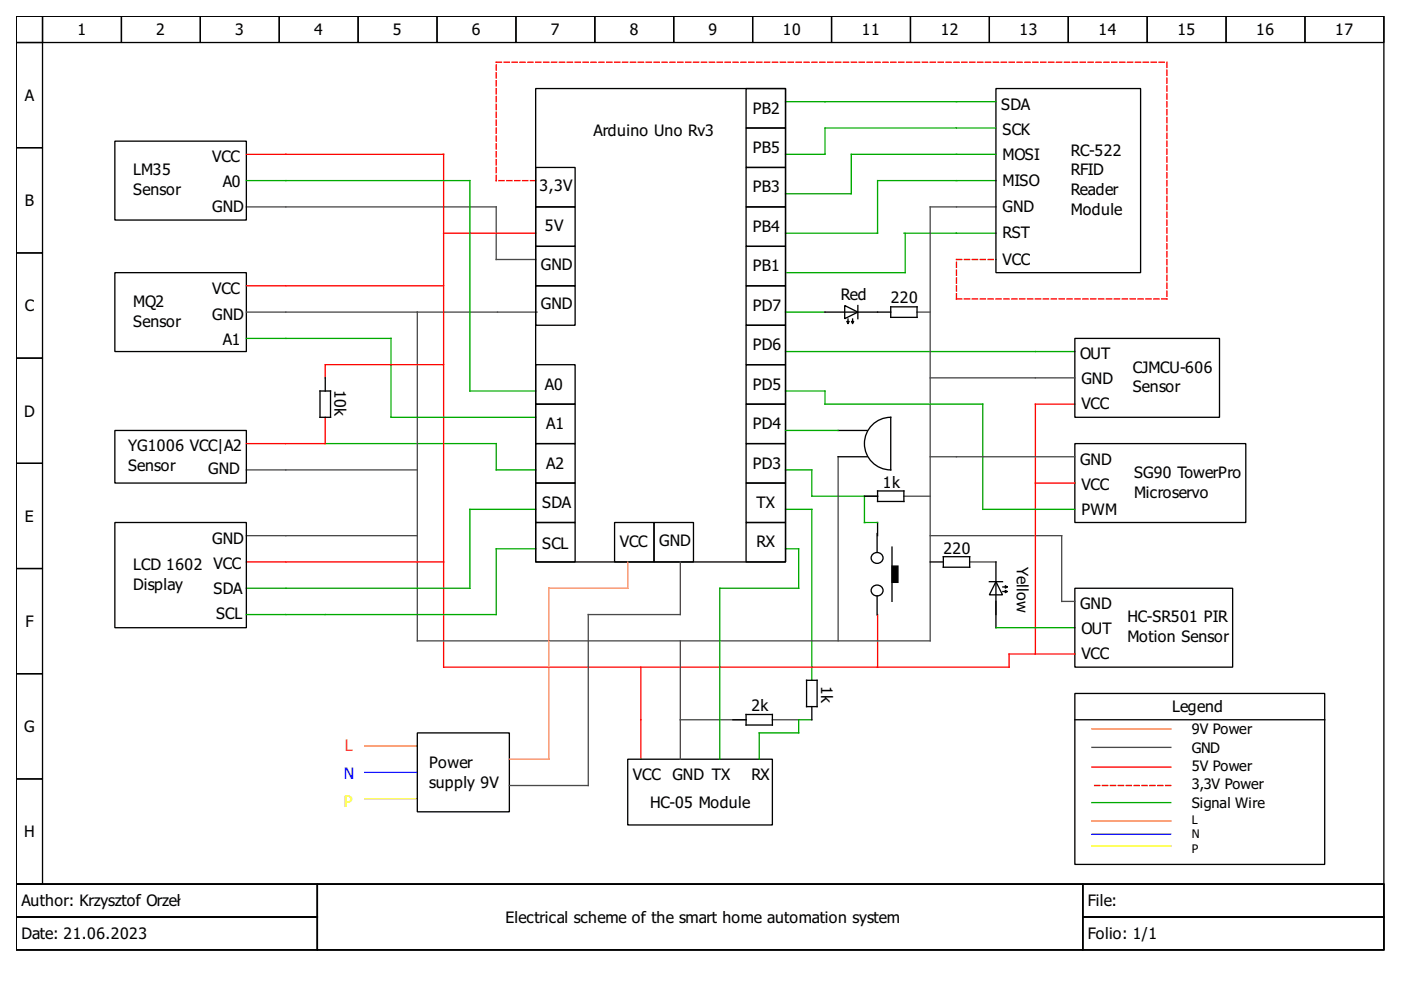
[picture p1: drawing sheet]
<svg xmlns="http://www.w3.org/2000/svg" width="297mm" height="210mm" viewBox="0 0 297 210" stroke-linecap="round" stroke-linejoin="round" font-family="sans-serif">
<g fill="none" stroke="#000" stroke-width=".28">
<path d="M3.4 3.4h290v184.1h-290zM3.4 3.4h5.6v5.6h-5.6zM3.4 9h5.6v22.3h-5.6zM9 3.4h16.7v5.6h-16.7zM25.7 3.4h16.8v5.6h-16.8zM42.5 3.4h16.7v5.6h-16.7zM59.2 3.4h16.7v5.6h-16.7zM75.9 3.4h16.8v5.6h-16.8zM92.7 3.4h16.7v5.6h-16.7zM109.4 3.4h16.7v5.6h-16.7zM113.6 18.8h52.9v100.3h-52.9zM126.1 3.4h16.7v5.6h-16.7z"/>
<path d="M142.8 3.4h16.8v5.6h-16.8zM158.2 18.8h8.3v8.3h-8.3zM159.6 3.4h16.7v5.6h-16.7zM176.3 3.4h16.7v5.6h-16.7zM193 3.4h16.8v5.6h-16.8zM209.8 3.4h16.7v5.6h-16.7zM211.2 18.8h30.6v39h-30.6zM226.5 3.4h16.7v5.6h-16.7zM243.2 3.4h16.8v5.6h-16.8zM260 3.4h16.7v5.6h-16.7zM276.7 3.4h16.7v5.6h-16.7zM3.4 31.3h5.6v22.3h-5.6z"/>
<path d="M24.4 29.9h27.8v16.8h-27.8zM113.6 35.5h8.3v8.4h-8.3zM158.2 27.1h8.3v8.4h-8.3zM158.2 35.5h8.3v8.4h-8.3zM3.4 53.6h5.6v22.3h-5.6zM24.4 57.8h27.8v16.7h-27.8zM113.6 43.9h8.3v8.3h-8.3zM113.6 52.2h8.3v8.4h-8.3zM158.2 52.2h8.3v8.4h-8.3zM158.2 43.9h8.3v8.3h-8.3zM3.4 75.9h5.6v22.3h-5.6zM113.6 77.3h8.3v8.4h-8.3z"/>
<path d="M113.6 60.6h8.3v8.4h-8.3zM158.2 60.6h8.3v8.4h-8.3zM158.2 69h8.3v8.3h-8.3zM158.2 77.3h8.3v8.4h-8.3zM174.9 66.2h14M179.1 64.8l2.8 1.4-2.8 1.4zM179.8 67.6v.5M180.8 67.6v.5M181.9 64.8v2.8M188.9 65.1h5.5v2.2h-5.5zM227.9 71.7h30.7v16.8h-30.7zM3.4 98.2h5.6v22.3h-5.6z"/>
<path d="M24.4 91.3h27.8v11.1h-27.8zM67.8 82.9h2.3v5.6h-2.3zM69 80.1v2.8M113.6 94.1h8.3v8.3h-8.3zM113.6 85.7h8.3v8.4h-8.3zM158.2 85.7h8.3v8.4h-8.3zM158.2 94.1h8.3v8.3h-8.3zM177.7 91.3h6.1M177.7 96.8h6.1M184.9 90.1a5.6 5.6 0 0 1 4-1.6v11.1a5.6 5.6 0 0 1-5.2-3.4 5.6 5.6 0 0 1 1.2-6.1zM227.9 94.1h36.2v16.7h-36.2zM24.4 110.8h27.8v22.3h-27.8z"/>
<path d="M113.6 102.4h8.3v8.4h-8.3zM113.6 110.8h8.3v8.3h-8.3zM130.3 110.8h8.4v8.3h-8.4zM138.7 110.8h8.3v8.3h-8.3zM158.2 102.4h8.3v8.4h-8.3zM158.2 110.8h8.3v8.3h-8.3zM183.3 105.2h2.8M184.9 117.6a1.24 1.24 0 0 1 1.9-.2 1.24 1.24 0 0 1 0 1.8 1.24 1.24 0 0 1-1.9-.2 1.07 1.07 0 0 1 0-1.4zM186 113.1v3.9M186.1 110.8v2.8M186.1 104.1h5.5v2.2h-5.5zM189.1 116v11.5"/>
<path d="M197.2 119.1h2.8M200 118h5.6v2.3h-5.6zM211.2 119.1v14M3.4 120.5h5.6v22.3h-5.6zM184.9 124.5a1.24 1.24 0 0 1 1.9-.2 1.24 1.24 0 0 1 0 1.8 1.24 1.24 0 0 1-1.9-.2 1.07 1.07 0 0 1 0-1.4zM186 126.3v4.1M209.8 123.3h2.8M211.2 123.3l1.4 2.8h-2.8zM212.6 124.4h.5M212.6 125.4h.5M227.9 124.7h33.4v16.8h-33.4zM3.4 142.8h5.6v22.4h-5.6z"/>
<path d="M88.5 155.4h19.5v16.7h-19.5zM155.4 152.6h2.8M158.2 151.5h5.6v2.2h-5.6zM171 144.2h2.2v5.6h-2.2zM172.1 149.8v2.8M227.9 152.6h53M227.9 147h53v36.3h-53zM3.4 165.2h5.6v22.3h-5.6zM133.1 161h30.7v13.9h-30.7zM3.4 187.5h290v13.9h-290zM3.4 187.5h63.9v6.9h-63.9zM3.4 194.4h63.9v7h-63.9z"/>
<path d="M67.3 187.5h162.3v13.9h-162.3zM229.6 187.5h63.8v6.9h-63.8zM229.6 194.4h63.8v7h-63.8z"/>
</g>
<g fill="none" stroke="#0a0" stroke-width=".28">
<path d="M52.2 38.3h47.4v44.6h14M166.5 21.6h44.7M211.2 27.1h-36.3v5.6h-8.4M211.2 38.3h-25.1v11.1h-19.6M211.2 32.7h-30.7v8.4h-14M191.6 49.4h19.6M191.9 49.4v8.4h-25.1M52.2 71.7h30.7v16.8h30.7M166.5 74.5h61.4M166.5 66.2h8.4M69 94.1h36.2v5.5h8.4M166.5 82.9h8.4v2.8h33.5v22.3h19.5"/>
<path d="M166.5 99.6h5.6v5.6h14M166.5 91.3h11.2M113.6 108h-14v16.7h-47.4M113.6 116.4h-8.4v13.9h-53M166.5 108h5.6v36.2M166.5 116.4h2.8v8.3h-16.7v36.3M183.3 105.2v5.6h2.8M211.2 133.1h16.7M172.1 152.6h-2.8v2.8h-8.3v5.6M231.5 170.2h16.7"/>
</g>
<g fill="none" stroke="#4a4a4a" stroke-width=".28">
<path d="M52.2 43.9h53v11.1h8.4M211.2 43.9h-14v92h-108.7v-69.7M52.2 66.2h61.7M194.4 66.2h2.8M52.2 99.6h36.3M177.7 96.8v39.1M197.2 80.1h30.7M197.2 96.8h30.7M52.2 113.6h36.3M144.2 119.1v11.2h-19.5v36.2h-16.7M191.6 105.2h5.6M197.2 113.6h27.9v13.9h2.8"/>
<path d="M205.6 119.1h5.6M144.2 135.9v25.1M144.2 152.6h14M163.8 152.6h5.5M231.5 158.5h16.7"/>
</g>
<path d="M105.2 13.2h142.2M247.4 13.2v50.2M105.2 38.3v-25.1M113.6 38.3h-8.4M202.8 55h8.4M202.8 63.4v-8.4M247.4 63.4h-44.6M248.2 166.5h-16.7" fill="none" stroke="#f00" stroke-width=".28" stroke-dasharray="1.1 .6"/>
<path d="M52.2 32.7h41.9v108.8h119.8v-2.8h14M94.1 49.4h19.5M52.2 60.6h41.9M94.1 77.3h-25.1v2.8M69 88.5v5.6h-16.8M227.9 85.7h-8.4v53M52.2 119.1h41.9M219.5 102.4h8.4M186.1 130.3v11.2M135.9 141.5v19.5M231.5 162.6h16.7" fill="none" stroke="#f00" stroke-width=".28"/>
<path d="M77.3 163.8h11.2M231.5 176.9h16.7" fill="none" stroke="#00f" stroke-width=".28"/>
<path d="M77.3 158.2h11.2M231.5 174.1h16.7" fill="none" stroke="#da6d00" stroke-width=".28"/>
<path d="M77.3 169.3h11.2M231.5 179.4h16.7" fill="none" stroke="#ff0" stroke-width=".28"/>
<path d="M133.1 119.1v5.6h-16.7v36.3h-8.4M231.5 154.6h16.7" fill="none" stroke="#fa0" stroke-width=".28"/>
<path d="M189.1 120h1.3v3.5h-1.3z" fill-rule="evenodd" fill="#000" stroke="#000" stroke-width=".28"/>
<path d="M179.5 68.1h.6l-.3 .6zM180.5 68.1h.5l-.2 .6zM213.1 124.2l.6 .2-.6 .3zM213.1 125.1l.6 .3-.6 .3z" fill="#000" stroke="#000" stroke-width=".21"/>
<g font-size="3.3">
<text x="16.4" y="7.5">1</text>
<text x="33.1" y="7.5">2</text>
<text x="49.9" y="7.5">3</text>
<text x="66.6" y="7.5">4</text>
<text x="83.3" y="7.5">5</text>
<text x="100" y="7.5">6</text>
<text x="116.8" y="7.5">7</text>
<text x="133.5" y="7.5">8</text>
<text x="150.2" y="7.5">9</text>
<text x="166" y="7.5">10</text>
<text x="182.7" y="7.5">11</text>
<text x="199.4" y="7.5">12</text>
<text x="216.2" y="7.5">13</text>
<text x="232.9" y="7.5">14</text>
<text x="249.6" y="7.5">15</text>
<text x="266.4" y="7.5">16</text>
<text x="283.1" y="7.5">17</text>
<text x="5.3" y="21.4">A</text>
<text x="212.3" y="23.2">SDA</text>
<text x="125.8" y="28.8">Arduino Uno Rv3</text>
<text x="159.6" y="24.1">PB2</text>
<text x="212.6" y="28.5">SCK</text>
<text x="45" y="34.4">VCC</text>
<text x="159.6" y="32.4">PB5</text>
<text x="212.6" y="33.8">MOSI</text>
<text x="227.1" y="33">RC-522</text>
<text x="28.3" y="37.2">LM35</text>
<text x="28.3" y="41.4">Sensor</text>
<text x="47.2" y="39.7">A0</text>
<text x="114.4" y="40.5">3,3V</text>
<text x="159.6" y="40.8">PB3</text>
<text x="212.6" y="39.4">MISO</text>
<text x="227.1" y="37.2">RFID</text>
<text x="227.1" y="41.4">Reader</text>
<text x="5.3" y="43.7">B</text>
<text x="45" y="45">GND</text>
<text x="212.6" y="45">GND</text>
<text x="227.1" y="45.5">Module</text>
<text x="115.5" y="48.9">5V</text>
<text x="159.6" y="49.2">PB4</text>
<text x="212.6" y="50.6">RST</text>
<text x="114.7" y="57.3">GND</text>
<text x="159.6" y="57.5">PB1</text>
<text x="212.6" y="56.1">VCC</text>
<text x="28.3" y="65.1">MQ2</text>
<text x="45" y="62.3">VCC</text>
<text x="114.7" y="65.6">GND</text>
<text x="159.6" y="65.9">PD7</text>
<text x="178.3" y="63.7">Red</text>
<text x="188.9" y="64.2">220</text>
<text x="5.3" y="66">C</text>
<text x="28.3" y="69.2">Sensor</text>
<text x="45" y="67.8">GND</text>
<text x="47.2" y="73.1">A1</text>
<text x="159.6" y="74.3">PD6</text>
<text x="229" y="76.2">OUT</text>
<text x="70.9" y="82.6" transform="rotate(90 70.9 82.6)">10k</text>
<text x="115.5" y="82.6">A0</text>
<text x="159.6" y="82.6">PD5</text>
<text x="229.3" y="81.5">GND</text>
<text x="240.2" y="79">CJMCU-606</text>
<text x="240.2" y="83.2">Sensor</text>
<text x="5.1" y="88.3">D</text>
<text x="229.3" y="86.8">VCC</text>
<text x="27.1" y="95.7">YG1006 VCC|A2</text>
<text x="115.8" y="91">A1</text>
<text x="159.6" y="91">PD4</text>
<text x="27.1" y="99.9">Sensor</text>
<text x="44.1" y="100.5">GND</text>
<text x="115.8" y="99.4">A2</text>
<text x="159.6" y="99.4">PD3</text>
<text x="229" y="98.5">GND</text>
<text x="240.4" y="101.3">SG90 TowerPro</text>
<text x="115" y="107.7">SDA</text>
<text x="160.4" y="107.7">TX</text>
<text x="187.2" y="103.5">1k</text>
<text x="229.3" y="103.8">VCC</text>
<text x="240.4" y="105.5">Microservo</text>
<text x="5.3" y="110.6">E</text>
<text x="229.3" y="109.1">PWM</text>
<text x="45" y="115.2">GND</text>
<text x="115" y="116.4">SCL</text>
<text x="131.4" y="116.1">VCC</text>
<text x="139.8" y="115.8">GND</text>
<text x="160.4" y="116.1">RX</text>
<text x="200" y="117.5">220</text>
<text x="28.3" y="120.8">LCD 1602</text>
<text x="28.3" y="125">Display</text>
<text x="45.3" y="125.8">SDA</text>
<text x="45.3" y="120.5">VCC</text>
<text x="215.6" y="120.3" transform="rotate(90 215.6 120.3)">Yellow</text>
<text x="45.8" y="131.1">SCL</text>
<text x="229" y="129.2">GND</text>
<text x="239" y="132">HC-SR501 PIR</text>
<text x="5.4" y="132.9">F</text>
<text x="229.3" y="134.5">OUT</text>
<text x="239" y="136.2">Motion Sensor</text>
<text x="229.3" y="139.8">VCC</text>
<text x="174.1" y="145.4" transform="rotate(90 174.1 145.4)">1k</text>
<text x="5.1" y="155.3">G</text>
<text x="159.3" y="150.7">2k</text>
<text x="248.5" y="150.9">Legend</text>
<text x="91" y="162.9">Power</text>
<text x="91" y="167.1">supply 9V</text>
<text x="134.2" y="165.4">VCC</text>
<text x="142.6" y="165.4">GND TX</text>
<text x="159.3" y="165.4">RX</text>
<text x="137.8" y="171.3">HC-05 Module</text>
<text x="5.1" y="177.6">H</text>
<text x="4.6" y="192.2">Author: Krzysztof Orzeł</text>
<text x="107.2" y="195.7">Electrical scheme of the smart home automation system</text>
<text x="230.7" y="192.2">File:</text>
<text x="4.6" y="199.2">Date: 21.06.2023</text>
<text x="230.7" y="199.2">Folio: 1/1</text>
</g>
<text font-size="3.3" fill="#d56b00" x="73.1" y="159.3">L</text>
<text font-size="3.3" fill="#00f" x="72.9" y="165.2">N</text>
<text font-size="3.3" fill="#ff0" x="72.9" y="171">P</text>
<g font-size="3.1">
<text x="252.7" y="155.7">9V Power</text>
<text x="252.7" y="159.6">GND</text>
<text x="252.7" y="163.5">5V Power</text>
<text x="252.7" y="167.4">3,3V Power</text>
<text x="252.7" y="171.3">Signal Wire</text>
</g>
<g font-size="2.5">
<text x="252.7" y="174.6">L</text>
<text x="252.7" y="177.7">N</text>
<text x="252.7" y="180.8">P</text>
</g>
</svg>
